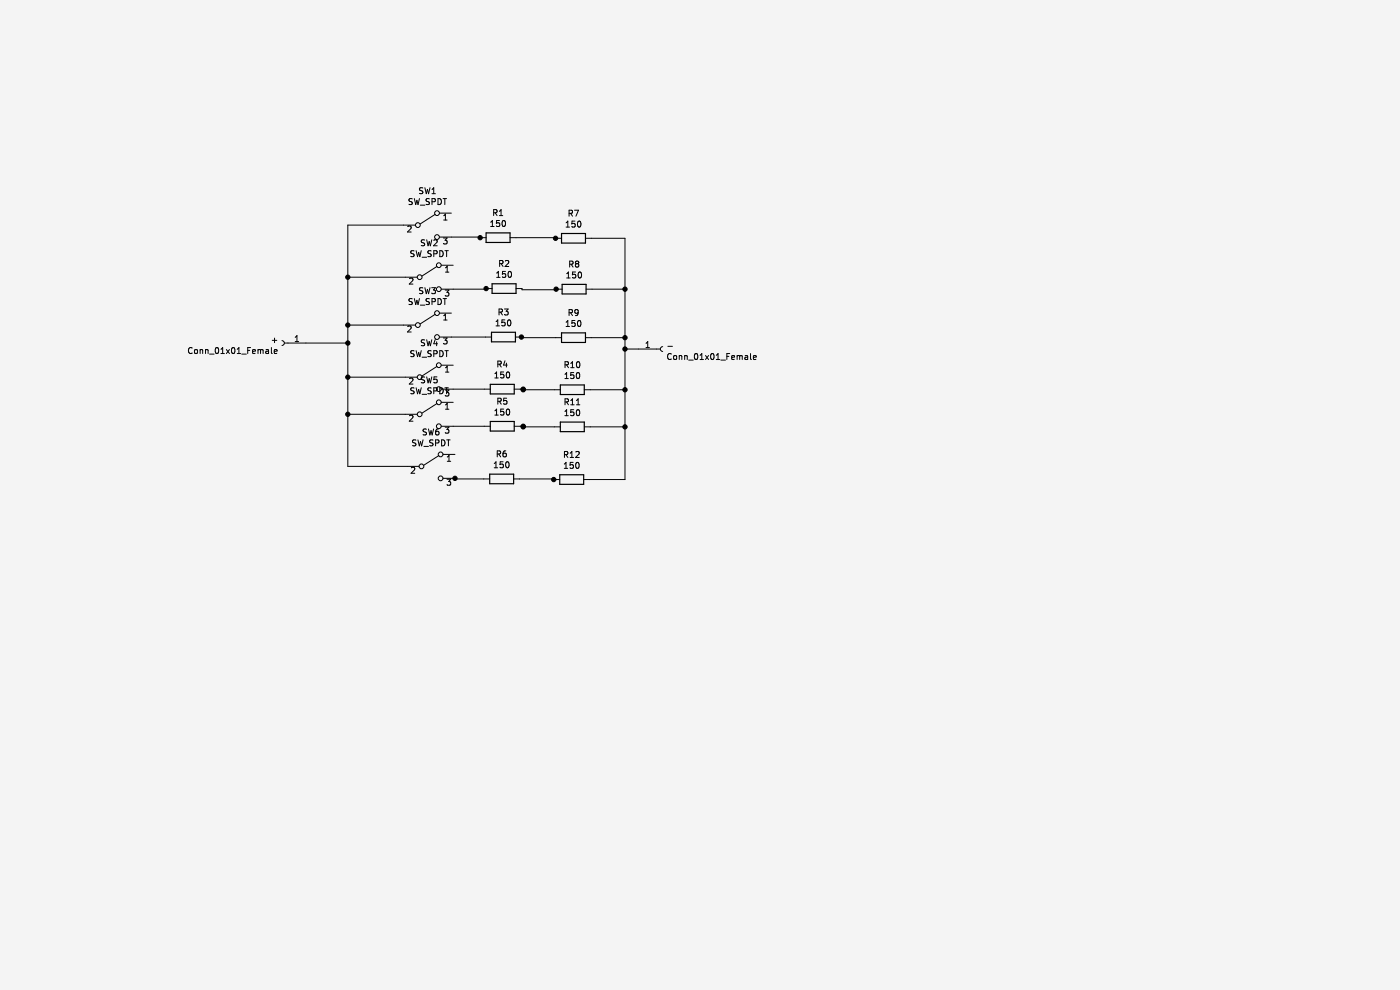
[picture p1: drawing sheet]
(kicad_sch (version 20211123) (generator eeschema)

 (paper "A4")

 (lib_symbols
  (symbol "Connector:Conn_01x01_Female" (pin_names (offset 1.016) hide) (in_bom yes) (on_board yes)
   (property "Reference" "J" (id 0) (at 0 2.54 0) (effects (font (size 1.27 1.27))))
   (property "Value" "Conn_01x01_Female" (id 1) (at 0 -2.54 0) (effects (font (size 1.27 1.27))))
   (property "Footprint" "" (id 2) (at 0 0 0) (effects (font (size 1.27 1.27)) hide))
   (property "Datasheet" "~" (id 3) (at 0 0 0) (effects (font (size 1.27 1.27)) hide))
   (symbol "Conn_01x01_Female_1_1"
    (polyline (pts (xy -1.27 0) (xy -0.508 0)) (stroke (width 0.1524) (type default) (color 0 0 0 0)) (fill (type none)))
    (arc (start 0 0.508) (mid -0.508 0) (end 0 -0.508) (stroke (width 0.1524) (type default) (color 0 0 0 0)) (fill (type none)))
    (pin passive line (at -5.08 0 0) (length 3.81) (name "Pin_1" (effects (font (size 1.27 1.27)))) (number "1" (effects (font (size 1.27 1.27)))))))
  (symbol "Device:R" (pin_numbers hide) (pin_names (offset 0)) (in_bom yes) (on_board yes)
   (property "Reference" "R" (id 0) (at 2.032 0 90) (effects (font (size 1.27 1.27))))
   (property "Value" "R" (id 1) (at 0 0 90) (effects (font (size 1.27 1.27))))
   (property "Footprint" "" (id 2) (at -1.778 0 90) (effects (font (size 1.27 1.27)) hide))
   (property "Datasheet" "~" (id 3) (at 0 0 0) (effects (font (size 1.27 1.27)) hide))
   (symbol "R_0_1"
    (rectangle (start -1.016 -2.54) (end 1.016 2.54) (stroke (width 0.254) (type default) (color 0 0 0 0)) (fill (type none))))
   (symbol "R_1_1"
    (pin passive line (at 0 3.81 270) (length 1.27) (name "~" (effects (font (size 1.27 1.27)))) (number "1" (effects (font (size 1.27 1.27)))))
    (pin passive line (at 0 -3.81 90) (length 1.27) (name "~" (effects (font (size 1.27 1.27)))) (number "2" (effects (font (size 1.27 1.27)))))))
  (symbol "Switch:SW_SPDT" (pin_names (offset 0) hide) (in_bom yes) (on_board yes)
   (property "Reference" "SW" (id 0) (at 0 4.318 0) (effects (font (size 1.27 1.27))))
   (property "Value" "SW_SPDT" (id 1) (at 0 -5.08 0) (effects (font (size 1.27 1.27))))
   (property "Footprint" "" (id 2) (at 0 0 0) (effects (font (size 1.27 1.27)) hide))
   (property "Datasheet" "~" (id 3) (at 0 0 0) (effects (font (size 1.27 1.27)) hide))
   (symbol "SW_SPDT_0_0"
    (circle (center -2.032 0) (radius 0.508) (stroke (width 0) (type default) (color 0 0 0 0)) (fill (type none)))
    (circle (center 2.032 -2.54) (radius 0.508) (stroke (width 0) (type default) (color 0 0 0 0)) (fill (type none))))
   (symbol "SW_SPDT_0_1"
    (polyline (pts (xy -1.524 0.254) (xy 1.651 2.286)) (stroke (width 0) (type default) (color 0 0 0 0)) (fill (type none)))
    (circle (center 2.032 2.54) (radius 0.508) (stroke (width 0) (type default) (color 0 0 0 0)) (fill (type none))))
   (symbol "SW_SPDT_1_1"
    (pin passive line (at 5.08 2.54 180) (length 2.54) (name "A" (effects (font (size 1.27 1.27)))) (number "1" (effects (font (size 1.27 1.27)))))
    (pin passive line (at -5.08 0 0) (length 2.54) (name "B" (effects (font (size 1.27 1.27)))) (number "2" (effects (font (size 1.27 1.27)))))
    (pin passive line (at 5.08 -2.54 180) (length 2.54) (name "C" (effects (font (size 1.27 1.27)))) (number "3" (effects (font (size 1.27 1.27))))))))

 (junction (at 132.588 74.041) (diameter 0) (color 0 0 0 0))
 (junction (at 132.588 82.677) (diameter 0) (color 0 0 0 0))
 (junction (at 110.998 90.424) (diameter 0) (color 0 0 0 0))
 (junction (at 110.998 82.55) (diameter 0) (color 0 0 0 0))
 (junction (at 73.787 72.771) (diameter 0) (color 0 0 0 0))
 (junction (at 110.998 90.551) (diameter 0) (color 0 0 0 0))
 (junction (at 132.588 90.551) (diameter 0) (color 0 0 0 0))
 (junction (at 73.787 80.01) (diameter 0) (color 0 0 0 0))
 (junction (at 103.124 61.214) (diameter 0) (color 0 0 0 0))
 (junction (at 117.856 50.546) (diameter 0) (color 0 0 0 0))
 (junction (at 132.588 71.628) (diameter 0) (color 0 0 0 0))
 (junction (at 73.787 87.884) (diameter 0) (color 0 0 0 0))
 (junction (at 96.52 101.473) (diameter 0) (color 0 0 0 0))
 (junction (at 110.617 71.501) (diameter 0) (color 0 0 0 0))
 (junction (at 110.998 82.677) (diameter 0) (color 0 0 0 0))
 (junction (at 73.787 58.801) (diameter 0) (color 0 0 0 0))
 (junction (at 101.854 50.419) (diameter 0) (color 0 0 0 0))
 (junction (at 117.475 101.727) (diameter 0) (color 0 0 0 0))
 (junction (at 117.983 61.341) (diameter 0) (color 0 0 0 0))
 (junction (at 73.787 68.961) (diameter 0) (color 0 0 0 0))
 (junction (at 132.588 61.341) (diameter 0) (color 0 0 0 0))

 (wire (pts (xy 110.998 82.55) (xy 110.998 82.677)) (stroke (width 0) (type default) (color 0 0 0 0)))
 (wire (pts (xy 73.787 87.884) (xy 73.787 98.933)) (stroke (width 0) (type default) (color 0 0 0 0)))
 (wire (pts (xy 110.236 101.6) (xy 117.475 101.6)) (stroke (width 0) (type default) (color 0 0 0 0)))
 (wire (pts (xy 95.758 71.501) (xy 102.997 71.501)) (stroke (width 0) (type default) (color 0 0 0 0)))
 (wire (pts (xy 132.588 101.727) (xy 125.095 101.727)) (stroke (width 0) (type default) (color 0 0 0 0)))
 (wire (pts (xy 132.588 61.341) (xy 132.588 71.628)) (stroke (width 0) (type default) (color 0 0 0 0)))
 (wire (pts (xy 103.124 61.341) (xy 103.124 61.214)) (stroke (width 0) (type default) (color 0 0 0 0)))
 (wire (pts (xy 64.897 72.771) (xy 73.787 72.771)) (stroke (width 0) (type default) (color 0 0 0 0)))
 (wire (pts (xy 102.616 101.6) (xy 96.52 101.6)) (stroke (width 0) (type default) (color 0 0 0 0)))
 (wire (pts (xy 73.787 58.801) (xy 85.979 58.801)) (stroke (width 0) (type default) (color 0 0 0 0)))
 (wire (pts (xy 132.588 71.628) (xy 132.588 74.041)) (stroke (width 0) (type default) (color 0 0 0 0)))
 (wire (pts (xy 96.139 90.424) (xy 102.743 90.424)) (stroke (width 0) (type default) (color 0 0 0 0)))
 (wire (pts (xy 95.758 50.292) (xy 101.854 50.292)) (stroke (width 0) (type default) (color 0 0 0 0)))
 (wire (pts (xy 125.476 71.628) (xy 132.588 71.628)) (stroke (width 0) (type default) (color 0 0 0 0)))
 (wire (pts (xy 73.787 47.752) (xy 85.598 47.752)) (stroke (width 0) (type default) (color 0 0 0 0)))
 (wire (pts (xy 85.598 68.961) (xy 73.787 68.961)) (stroke (width 0) (type default) (color 0 0 0 0)))
 (wire (pts (xy 73.787 68.961) (xy 73.787 72.771)) (stroke (width 0) (type default) (color 0 0 0 0)))
 (wire (pts (xy 110.744 61.468) (xy 110.744 61.214)) (stroke (width 0) (type default) (color 0 0 0 0)))
 (wire (pts (xy 73.787 98.933) (xy 86.36 98.933)) (stroke (width 0) (type default) (color 0 0 0 0)))
 (wire (pts (xy 110.998 90.551) (xy 117.602 90.551)) (stroke (width 0) (type default) (color 0 0 0 0)))
 (wire (pts (xy 96.139 82.55) (xy 102.743 82.55)) (stroke (width 0) (type default) (color 0 0 0 0)))
 (wire (pts (xy 110.617 71.501) (xy 110.617 71.628)) (stroke (width 0) (type default) (color 0 0 0 0)))
 (wire (pts (xy 101.854 50.292) (xy 101.854 50.419)) (stroke (width 0) (type default) (color 0 0 0 0)))
 (wire (pts (xy 109.474 50.419) (xy 117.856 50.419)) (stroke (width 0) (type default) (color 0 0 0 0)))
 (wire (pts (xy 73.787 72.771) (xy 73.787 80.01)) (stroke (width 0) (type default) (color 0 0 0 0)))
 (wire (pts (xy 96.52 101.6) (xy 96.52 101.473)) (stroke (width 0) (type default) (color 0 0 0 0)))
 (wire (pts (xy 85.979 87.884) (xy 73.787 87.884)) (stroke (width 0) (type default) (color 0 0 0 0)))
 (wire (pts (xy 132.588 50.546) (xy 132.588 61.341)) (stroke (width 0) (type default) (color 0 0 0 0)))
 (wire (pts (xy 132.588 74.041) (xy 132.588 82.677)) (stroke (width 0) (type default) (color 0 0 0 0)))
 (wire (pts (xy 110.363 82.55) (xy 110.998 82.55)) (stroke (width 0) (type default) (color 0 0 0 0)))
 (wire (pts (xy 85.979 80.01) (xy 73.787 80.01)) (stroke (width 0) (type default) (color 0 0 0 0)))
 (wire (pts (xy 110.617 71.628) (xy 117.856 71.628)) (stroke (width 0) (type default) (color 0 0 0 0)))
 (wire (pts (xy 132.588 90.551) (xy 132.588 101.727)) (stroke (width 0) (type default) (color 0 0 0 0)))
 (wire (pts (xy 110.998 82.677) (xy 117.602 82.677)) (stroke (width 0) (type default) (color 0 0 0 0)))
 (wire (pts (xy 125.222 82.677) (xy 132.588 82.677)) (stroke (width 0) (type default) (color 0 0 0 0)))
 (wire (pts (xy 132.588 82.677) (xy 132.588 90.551)) (stroke (width 0) (type default) (color 0 0 0 0)))
 (wire (pts (xy 125.222 90.551) (xy 132.588 90.551)) (stroke (width 0) (type default) (color 0 0 0 0)))
 (wire (pts (xy 110.744 61.468) (xy 117.983 61.468)) (stroke (width 0) (type default) (color 0 0 0 0)))
 (wire (pts (xy 96.139 61.341) (xy 103.124 61.341)) (stroke (width 0) (type default) (color 0 0 0 0)))
 (wire (pts (xy 125.476 50.546) (xy 132.588 50.546)) (stroke (width 0) (type default) (color 0 0 0 0)))
 (wire (pts (xy 125.603 61.341) (xy 132.588 61.341)) (stroke (width 0) (type default) (color 0 0 0 0)))
 (wire (pts (xy 73.787 80.01) (xy 73.787 87.884)) (stroke (width 0) (type default) (color 0 0 0 0)))
 (wire (pts (xy 73.787 58.801) (xy 73.787 68.961)) (stroke (width 0) (type default) (color 0 0 0 0)))
 (wire (pts (xy 117.475 101.6) (xy 117.475 101.727)) (stroke (width 0) (type default) (color 0 0 0 0)))
 (wire (pts (xy 117.983 61.468) (xy 117.983 61.341)) (stroke (width 0) (type default) (color 0 0 0 0)))
 (wire (pts (xy 110.363 90.424) (xy 110.998 90.424)) (stroke (width 0) (type default) (color 0 0 0 0)))
 (wire (pts (xy 110.998 90.424) (xy 110.998 90.551)) (stroke (width 0) (type default) (color 0 0 0 0)))
 (wire (pts (xy 135.509 74.041) (xy 132.588 74.041)) (stroke (width 0) (type default) (color 0 0 0 0)))
 (wire (pts (xy 117.856 50.419) (xy 117.856 50.546)) (stroke (width 0) (type default) (color 0 0 0 0)))
 (wire (pts (xy 73.787 47.752) (xy 73.787 58.801)) (stroke (width 0) (type default) (color 0 0 0 0)))

 (symbol (lib_id "Connector:Conn_01x01_Female") (at 59.817 72.771 0) (mirror y) (unit 1) (in_bom yes) (on_board yes)
  (property "Reference" "+" (id 0) (at 59.1058 72.1106 0) (effects (font (size 1.27 1.27)) (justify left)))
  (property "Value" "Conn_01x01_Female" (id 1) (at 59.1058 74.422 0) (effects (font (size 1.27 1.27)) (justify left)))
  (property "Footprint" "Placa de resistores CA:Borne" (id 2) (at 59.817 72.771 0) (effects (font (size 1.27 1.27)) hide))
  (property "Datasheet" "~" (id 3) (at 59.817 72.771 0) (effects (font (size 1.27 1.27)) hide)) (pin "1"))

 (symbol (lib_id "Device:R") (at 106.553 82.55 90) (unit 1) (in_bom yes) (on_board yes)
  (property "Reference" "R4" (id 0) (at 106.553 77.2922 90))
  (property "Value" "150" (id 1) (at 106.553 79.6036 90))
  (property "Footprint" "Placa de resistores CA:Resistor_10W_porcelana" (id 2) (at 106.553 84.328 90) (effects (font (size 1.27 1.27)) hide))
  (property "Datasheet" "~" (id 3) (at 106.553 82.55 0) (effects (font (size 1.27 1.27)) hide)) (pin "1") (pin "2"))

 (symbol (lib_id "Switch:SW_SPDT") (at 90.678 47.752 0) (unit 1) (in_bom yes) (on_board yes)
  (property "Reference" "SW1" (id 0) (at 90.678 40.513 0))
  (property "Value" "SW_SPDT" (id 1) (at 90.678 42.8244 0))
  (property "Footprint" "Placa de resistores CA:chave-hh" (id 2) (at 90.678 47.752 0) (effects (font (size 1.27 1.27)) hide))
  (property "Datasheet" "~" (id 3) (at 90.678 47.752 0) (effects (font (size 1.27 1.27)) hide)) (pin "1") (pin "2") (pin "3"))

 (symbol (lib_id "Connector:Conn_01x01_Female") (at 140.589 74.041 0) (unit 1) (in_bom yes) (on_board yes)
  (property "Reference" "-" (id 0) (at 141.3002 73.3806 0) (effects (font (size 1.27 1.27)) (justify left)))
  (property "Value" "Conn_01x01_Female" (id 1) (at 141.3002 75.692 0) (effects (font (size 1.27 1.27)) (justify left)))
  (property "Footprint" "Placa de resistores CA:Borne" (id 2) (at 140.589 74.041 0) (effects (font (size 1.27 1.27)) hide))
  (property "Datasheet" "~" (id 3) (at 140.589 74.041 0) (effects (font (size 1.27 1.27)) hide)) (pin "1"))

 (symbol (lib_id "Switch:SW_SPDT") (at 90.678 68.961 0) (unit 1) (in_bom yes) (on_board yes)
  (property "Reference" "SW3" (id 0) (at 90.678 61.722 0))
  (property "Value" "SW_SPDT" (id 1) (at 90.678 64.0334 0))
  (property "Footprint" "Placa de resistores CA:chave-hh" (id 2) (at 90.678 68.961 0) (effects (font (size 1.27 1.27)) hide))
  (property "Datasheet" "~" (id 3) (at 90.678 68.961 0) (effects (font (size 1.27 1.27)) hide)) (pin "1") (pin "2") (pin "3"))

 (symbol (lib_id "Switch:SW_SPDT") (at 91.059 58.801 0) (unit 1) (in_bom yes) (on_board yes)
  (property "Reference" "SW2" (id 0) (at 91.059 51.562 0))
  (property "Value" "SW_SPDT" (id 1) (at 91.059 53.8734 0))
  (property "Footprint" "Placa de resistores CA:chave-hh" (id 2) (at 91.059 58.801 0) (effects (font (size 1.27 1.27)) hide))
  (property "Datasheet" "~" (id 3) (at 91.059 58.801 0) (effects (font (size 1.27 1.27)) hide)) (pin "1") (pin "2") (pin "3"))

 (symbol (lib_id "Switch:SW_SPDT") (at 91.059 80.01 0) (unit 1) (in_bom yes) (on_board yes)
  (property "Reference" "SW4" (id 0) (at 91.059 72.771 0))
  (property "Value" "SW_SPDT" (id 1) (at 91.059 75.0824 0))
  (property "Footprint" "Placa de resistores CA:chave-hh" (id 2) (at 91.059 80.01 0) (effects (font (size 1.27 1.27)) hide))
  (property "Datasheet" "~" (id 3) (at 91.059 80.01 0) (effects (font (size 1.27 1.27)) hide)) (pin "1") (pin "2") (pin "3"))

 (symbol (lib_id "Switch:SW_SPDT") (at 91.059 87.884 0) (unit 1) (in_bom yes) (on_board yes)
  (property "Reference" "SW5" (id 0) (at 91.059 80.645 0))
  (property "Value" "SW_SPDT" (id 1) (at 91.059 82.9564 0))
  (property "Footprint" "Placa de resistores CA:chave-hh" (id 2) (at 91.059 87.884 0) (effects (font (size 1.27 1.27)) hide))
  (property "Datasheet" "~" (id 3) (at 91.059 87.884 0) (effects (font (size 1.27 1.27)) hide)) (pin "1") (pin "2") (pin "3"))

 (symbol (lib_id "Switch:SW_SPDT") (at 91.44 98.933 0) (unit 1) (in_bom yes) (on_board yes)
  (property "Reference" "SW6" (id 0) (at 91.44 91.694 0))
  (property "Value" "SW_SPDT" (id 1) (at 91.44 94.0054 0))
  (property "Footprint" "Placa de resistores CA:chave-hh" (id 2) (at 91.44 98.933 0) (effects (font (size 1.27 1.27)) hide))
  (property "Datasheet" "~" (id 3) (at 91.44 98.933 0) (effects (font (size 1.27 1.27)) hide)) (pin "1") (pin "2") (pin "3"))

 (symbol (lib_id "Device:R") (at 106.426 101.6 90) (unit 1) (in_bom yes) (on_board yes)
  (property "Reference" "R6" (id 0) (at 106.426 96.3422 90))
  (property "Value" "150" (id 1) (at 106.426 98.6536 90))
  (property "Footprint" "Placa de resistores CA:Resistor_10W_porcelana" (id 2) (at 106.426 103.378 90) (effects (font (size 1.27 1.27)) hide))
  (property "Datasheet" "~" (id 3) (at 106.426 101.6 0) (effects (font (size 1.27 1.27)) hide)) (pin "1") (pin "2"))

 (symbol (lib_id "Device:R") (at 106.553 90.424 90) (unit 1) (in_bom yes) (on_board yes)
  (property "Reference" "R5" (id 0) (at 106.553 85.1662 90))
  (property "Value" "150" (id 1) (at 106.553 87.4776 90))
  (property "Footprint" "Placa de resistores CA:Resistor_10W_porcelana" (id 2) (at 106.553 92.202 90) (effects (font (size 1.27 1.27)) hide))
  (property "Datasheet" "~" (id 3) (at 106.553 90.424 0) (effects (font (size 1.27 1.27)) hide)) (pin "1") (pin "2"))

 (symbol (lib_id "Device:R") (at 106.934 61.214 90) (unit 1) (in_bom yes) (on_board yes)
  (property "Reference" "R2" (id 0) (at 106.934 55.9562 90))
  (property "Value" "150" (id 1) (at 106.934 58.2676 90))
  (property "Footprint" "Placa de resistores CA:Resistor_10W_porcelana" (id 2) (at 106.934 62.992 90) (effects (font (size 1.27 1.27)) hide))
  (property "Datasheet" "~" (id 3) (at 106.934 61.214 0) (effects (font (size 1.27 1.27)) hide)) (pin "1") (pin "2"))

 (symbol (lib_id "Device:R") (at 106.807 71.501 90) (unit 1) (in_bom yes) (on_board yes)
  (property "Reference" "R3" (id 0) (at 106.807 66.2432 90))
  (property "Value" "150" (id 1) (at 106.807 68.5546 90))
  (property "Footprint" "Placa de resistores CA:Resistor_10W_porcelana" (id 2) (at 106.807 73.279 90) (effects (font (size 1.27 1.27)) hide))
  (property "Datasheet" "~" (id 3) (at 106.807 71.501 0) (effects (font (size 1.27 1.27)) hide)) (pin "1") (pin "2"))

 (symbol (lib_id "Device:R") (at 105.664 50.419 90) (unit 1) (in_bom yes) (on_board yes)
  (property "Reference" "R1" (id 0) (at 105.664 45.1612 90))
  (property "Value" "150" (id 1) (at 105.664 47.4726 90))
  (property "Footprint" "Placa de resistores CA:Resistor_10W_porcelana" (id 2) (at 105.664 52.197 90) (effects (font (size 1.27 1.27)) hide))
  (property "Datasheet" "~" (id 3) (at 105.664 50.419 0) (effects (font (size 1.27 1.27)) hide)) (pin "1") (pin "2"))

 (symbol (lib_id "Device:R") (at 121.285 101.727 90) (unit 1) (in_bom yes) (on_board yes)
  (property "Reference" "R12" (id 0) (at 121.285 96.4692 90))
  (property "Value" "150" (id 1) (at 121.285 98.7806 90))
  (property "Footprint" "Placa de resistores CA:Resistor_10W_porcelana" (id 2) (at 121.285 103.505 90) (effects (font (size 1.27 1.27)) hide))
  (property "Datasheet" "~" (id 3) (at 121.285 101.727 0) (effects (font (size 1.27 1.27)) hide)) (pin "1") (pin "2"))

 (symbol (lib_id "Device:R") (at 121.412 90.551 90) (unit 1) (in_bom yes) (on_board yes)
  (property "Reference" "R11" (id 0) (at 121.412 85.2932 90))
  (property "Value" "150" (id 1) (at 121.412 87.6046 90))
  (property "Footprint" "Placa de resistores CA:Resistor_10W_porcelana" (id 2) (at 121.412 92.329 90) (effects (font (size 1.27 1.27)) hide))
  (property "Datasheet" "~" (id 3) (at 121.412 90.551 0) (effects (font (size 1.27 1.27)) hide)) (pin "1") (pin "2"))

 (symbol (lib_id "Device:R") (at 121.793 61.341 90) (unit 1) (in_bom yes) (on_board yes)
  (property "Reference" "R8" (id 0) (at 121.793 56.0832 90))
  (property "Value" "150" (id 1) (at 121.793 58.3946 90))
  (property "Footprint" "Placa de resistores CA:Resistor_10W_porcelana" (id 2) (at 121.793 63.119 90) (effects (font (size 1.27 1.27)) hide))
  (property "Datasheet" "~" (id 3) (at 121.793 61.341 0) (effects (font (size 1.27 1.27)) hide)) (pin "1") (pin "2"))

 (symbol (lib_id "Device:R") (at 121.666 71.628 90) (unit 1) (in_bom yes) (on_board yes)
  (property "Reference" "R9" (id 0) (at 121.666 66.3702 90))
  (property "Value" "150" (id 1) (at 121.666 68.6816 90))
  (property "Footprint" "Placa de resistores CA:Resistor_10W_porcelana" (id 2) (at 121.666 73.406 90) (effects (font (size 1.27 1.27)) hide))
  (property "Datasheet" "~" (id 3) (at 121.666 71.628 0) (effects (font (size 1.27 1.27)) hide)) (pin "1") (pin "2"))

 (symbol (lib_id "Device:R") (at 121.666 50.546 90) (unit 1) (in_bom yes) (on_board yes)
  (property "Reference" "R7" (id 0) (at 121.666 45.2882 90))
  (property "Value" "150" (id 1) (at 121.666 47.5996 90))
  (property "Footprint" "Placa de resistores CA:Resistor_10W_porcelana" (id 2) (at 121.666 52.324 90) (effects (font (size 1.27 1.27)) hide))
  (property "Datasheet" "~" (id 3) (at 121.666 50.546 0) (effects (font (size 1.27 1.27)) hide)) (pin "1") (pin "2"))

 (symbol (lib_id "Device:R") (at 121.412 82.677 90) (unit 1) (in_bom yes) (on_board yes)
  (property "Reference" "R10" (id 0) (at 121.412 77.4192 90))
  (property "Value" "150" (id 1) (at 121.412 79.7306 90))
  (property "Footprint" "Placa de resistores CA:Resistor_10W_porcelana" (id 2) (at 121.412 84.455 90) (effects (font (size 1.27 1.27)) hide))
  (property "Datasheet" "~" (id 3) (at 121.412 82.677 0) (effects (font (size 1.27 1.27)) hide)) (pin "1") (pin "2"))

 (sheet_instances (path "" (page "1")))

)
